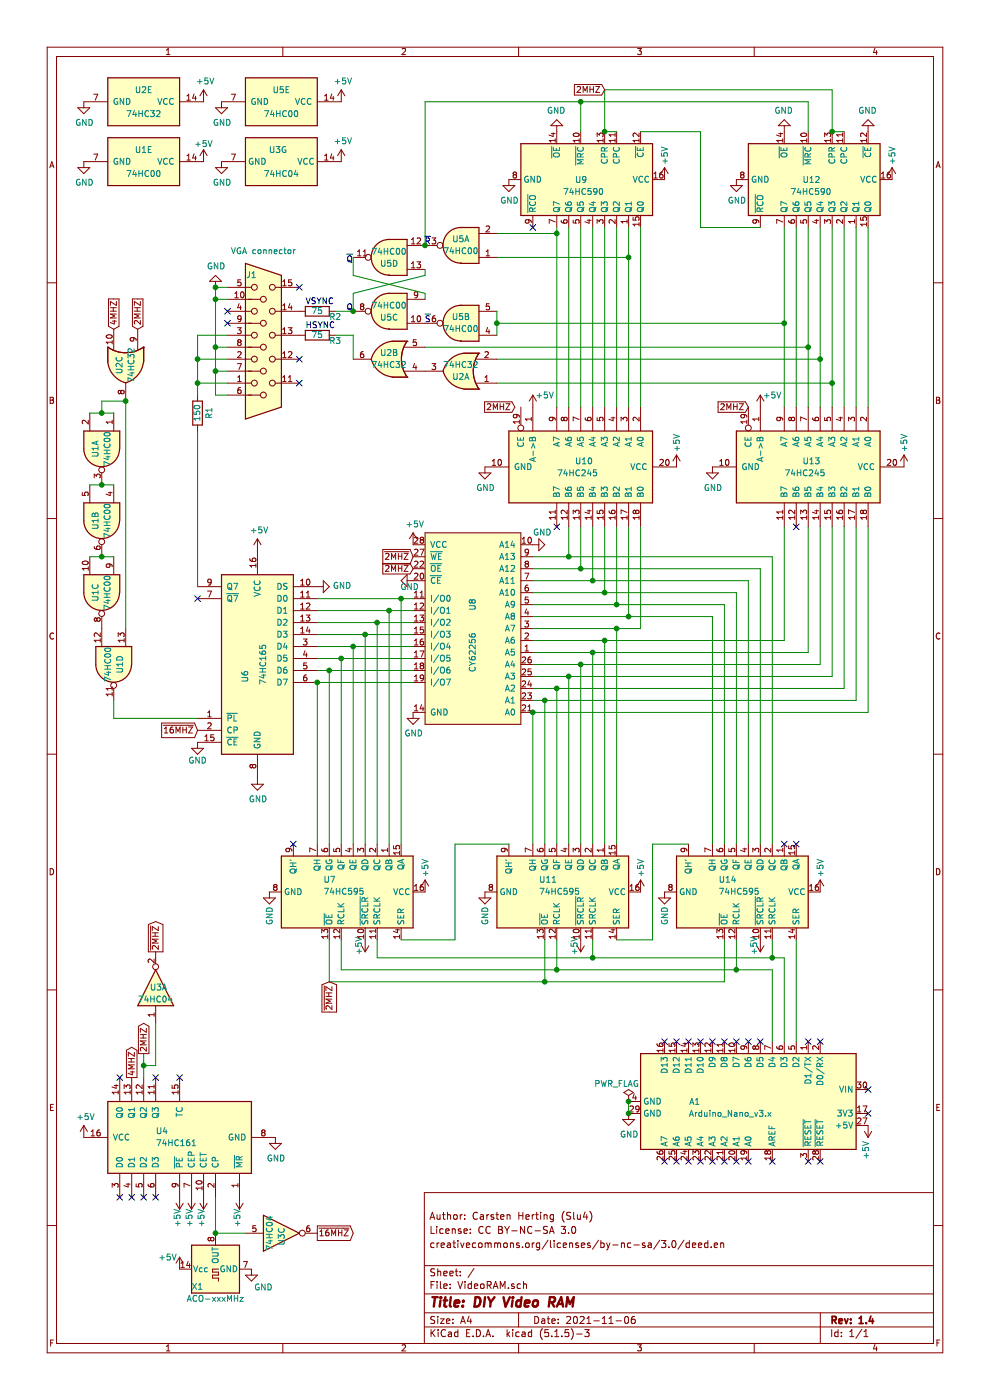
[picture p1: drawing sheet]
EESchema Schematic File Version 4
EELAYER 30 0
EELAYER END
$Descr A4 8268 11693 portrait
encoding utf-8
Sheet 1 1
Title "DIY Video RAM"
Date "2021-11-06"
Rev "1.4"
Comp ""
Comment1 "creativecommons.org/licenses/by-nc-sa/3.0/deed.en"
Comment2 "License: CC BY-NC-SA 3.0"
Comment3 "Author: Carsten Herting (Slu4)"
Comment4 ""
$EndDescr
$Comp
L power:GND #PWR032
U 1 1
P 4450 4550
F 0 "#PWR032" H 4450 4300 50  0001 C CNN
F 1 "GND" V 4550 4550 50  0000 R CNN
F 2 "" H 4450 4550 50  0001 C CNN
F 3 "" H 4450 4550 50  0001 C CNN
	1    4450 4550
	0    -1   -1   0   
$EndComp
$Comp
L power:GND #PWR025
U 1 1
P 3450 4850
F 0 "#PWR025" H 3450 4600 50  0001 C CNN
F 1 "GND" V 3500 4900 50  0000 R CNN
F 2 "" H 3450 4850 50  0001 C CNN
F 3 "" H 3450 4850 50  0001 C CNN
	1    3450 4850
	0    1    1    0   
$EndComp
$Comp
L 74xx:74HC595 U?
U 1 1
P 4750 7450
AR Path="/5F8CED2C/5F9261E2" Ref="U?"  Part="1" 
AR Path="/5F9261E2" Ref="U11"  Part="1" 
F 0 "U11" V 4850 7200 50  0000 L CNN
F 1 "74HC595" V 4750 7200 50  0000 L CNN
F 2 "" H 4750 7450 50  0001 C CNN
F 3 "http://www.ti.com/lit/ds/symlink/sn74hc595.pdf" H 4750 7450 50  0001 C CNN
	1    4750 7450
	0    1    -1   0   
$EndComp
$Comp
L 74xx:74HC595 U?
U 1 1
P 2950 7450
AR Path="/5F8CED2C/5F9261E8" Ref="U?"  Part="1" 
AR Path="/5F9261E8" Ref="U7"  Part="1" 
F 0 "U7" V 3050 7200 50  0000 L CNN
F 1 "74HC595" V 2950 7200 50  0000 L CNN
F 2 "" H 2950 7450 50  0001 C CNN
F 3 "http://www.ti.com/lit/ds/symlink/sn74hc595.pdf" H 2950 7450 50  0001 C CNN
	1    2950 7450
	0    1    -1   0   
$EndComp
Wire Wire Line
	5150 7850 5450 7850
Wire Wire Line
	5450 7850 5450 7050
Wire Wire Line
	4250 7050 3800 7050
Wire Wire Line
	3800 7050 3800 7850
Wire Wire Line
	3800 7850 3350 7850
NoConn ~ 2450 7050
$Comp
L power:+5V #PWR?
U 1 1
P 3050 7850
AR Path="/5F8CED2C/5F926200" Ref="#PWR?"  Part="1" 
AR Path="/5F926200" Ref="#PWR023"  Part="1" 
F 0 "#PWR023" H 3050 7700 50  0001 C CNN
F 1 "+5V" V 3100 7900 50  0000 C CNN
F 2 "" H 3050 7850 50  0001 C CNN
F 3 "" H 3050 7850 50  0001 C CNN
	1    3050 7850
	-1   0    0    1   
$EndComp
$Comp
L power:+5V #PWR?
U 1 1
P 4850 7850
AR Path="/5F8CED2C/5F926206" Ref="#PWR?"  Part="1" 
AR Path="/5F926206" Ref="#PWR034"  Part="1" 
F 0 "#PWR034" H 4850 7700 50  0001 C CNN
F 1 "+5V" V 4900 7900 50  0000 C CNN
F 2 "" H 4850 7850 50  0001 C CNN
F 3 "" H 4850 7850 50  0001 C CNN
	1    4850 7850
	-1   0    0    1   
$EndComp
Wire Wire Line
	4950 8000 4950 7850
Wire Wire Line
	4950 8000 3150 8000
Wire Wire Line
	3150 8000 3150 7850
Connection ~ 4950 8000
Wire Wire Line
	2750 7850 2750 8200
Wire Wire Line
	6050 8200 4550 8200
Wire Wire Line
	4550 8200 4550 7850
Wire Wire Line
	4550 8200 2750 8200
Connection ~ 4550 8200
Wire Wire Line
	2850 7850 2850 8100
Wire Wire Line
	2850 8100 4650 8100
Wire Wire Line
	4650 8100 4650 7850
Wire Wire Line
	4650 8100 6150 8100
Connection ~ 4650 8100
Wire Wire Line
	3350 7050 3350 5000
Connection ~ 3350 5000
Wire Wire Line
	3350 5000 3450 5000
Wire Wire Line
	3250 5100 3250 7050
Connection ~ 3250 5100
Wire Wire Line
	3250 5100 3450 5100
Wire Wire Line
	3150 7050 3150 5200
Connection ~ 3150 5200
Wire Wire Line
	3150 5200 3450 5200
Connection ~ 3050 5300
Wire Wire Line
	3050 5300 3450 5300
Connection ~ 2950 5400
Wire Wire Line
	2950 5400 3450 5400
Connection ~ 2850 5500
Wire Wire Line
	2850 5500 3450 5500
Connection ~ 2750 5600
Wire Wire Line
	2750 5600 3450 5600
Wire Wire Line
	2650 5700 3450 5700
Wire Wire Line
	5450 7050 5750 7050
Wire Wire Line
	6050 7850 6050 8200
$Comp
L power:+5V #PWR?
U 1 1
P 6350 7850
AR Path="/5F8CED2C/5F92620C" Ref="#PWR?"  Part="1" 
AR Path="/5F92620C" Ref="#PWR044"  Part="1" 
F 0 "#PWR044" H 6350 7700 50  0001 C CNN
F 1 "+5V" V 6400 7900 50  0000 C CNN
F 2 "" H 6350 7850 50  0001 C CNN
F 3 "" H 6350 7850 50  0001 C CNN
	1    6350 7850
	-1   0    0    1   
$EndComp
$Comp
L 74xx:74HC595 U?
U 1 1
P 6250 7450
AR Path="/5F8CED2C/5F9261CD" Ref="U?"  Part="1" 
AR Path="/5F9261CD" Ref="U14"  Part="1" 
F 0 "U14" V 6350 7200 50  0000 L CNN
F 1 "74HC595" V 6250 7200 50  0000 L CNN
F 2 "" H 6250 7450 50  0001 C CNN
F 3 "http://www.ti.com/lit/ds/symlink/sn74hc595.pdf" H 6250 7450 50  0001 C CNN
	1    6250 7450
	0    1    -1   0   
$EndComp
Text GLabel 2650 10300 2    50   Output ~ 0
~16MHZ
Text GLabel 2750 8200 3    50   Input ~ 0
~2MHZ
Text GLabel 3450 4750 0    50   Input ~ 0
2MHZ
NoConn ~ 5550 9700
NoConn ~ 5650 9700
NoConn ~ 5750 9700
NoConn ~ 5850 9700
NoConn ~ 5950 9700
NoConn ~ 6050 9700
NoConn ~ 6150 9700
NoConn ~ 6250 9700
NoConn ~ 6450 9700
NoConn ~ 6750 9700
NoConn ~ 6850 9700
NoConn ~ 6750 8700
NoConn ~ 6850 8700
NoConn ~ 6150 8700
NoConn ~ 6250 8700
NoConn ~ 6350 8700
NoConn ~ 5950 8700
NoConn ~ 5850 8700
NoConn ~ 5750 8700
NoConn ~ 5650 8700
NoConn ~ 5550 8700
NoConn ~ 7250 9300
NoConn ~ 7250 9100
Wire Wire Line
	5250 9300 5250 9200
$Comp
L power:GND #PWR035
U 1 1
P 5250 9300
F 0 "#PWR035" H 5250 9050 50  0001 C CNN
F 1 "GND" H 5255 9127 50  0000 C CNN
F 2 "" H 5250 9300 50  0001 C CNN
F 3 "" H 5250 9300 50  0001 C CNN
	1    5250 9300
	1    0    0    -1  
$EndComp
$Comp
L power:+5V #PWR049
U 1 1
P 7250 9400
F 0 "#PWR049" H 7250 9250 50  0001 C CNN
F 1 "+5V" V 7265 9528 50  0000 L CNN
F 2 "" H 7250 9400 50  0001 C CNN
F 3 "" H 7250 9400 50  0001 C CNN
	1    7250 9400
	-1   0    0    1   
$EndComp
$Comp
L power:GND #PWR029
U 1 1
P 4050 7450
F 0 "#PWR029" H 4050 7200 50  0001 C CNN
F 1 "GND" V 4050 7250 50  0000 C CNN
F 2 "" H 4050 7450 50  0001 C CNN
F 3 "" H 4050 7450 50  0001 C CNN
	1    4050 7450
	1    0    0    -1  
$EndComp
$Comp
L power:GND #PWR019
U 1 1
P 2250 7450
F 0 "#PWR019" H 2250 7200 50  0001 C CNN
F 1 "GND" V 2250 7250 50  0000 C CNN
F 2 "" H 2250 7450 50  0001 C CNN
F 3 "" H 2250 7450 50  0001 C CNN
	1    2250 7450
	1    0    0    -1  
$EndComp
$Comp
L power:GND #PWR041
U 1 1
P 5550 7450
F 0 "#PWR041" H 5550 7200 50  0001 C CNN
F 1 "GND" V 5550 7250 50  0000 C CNN
F 2 "" H 5550 7450 50  0001 C CNN
F 3 "" H 5550 7450 50  0001 C CNN
	1    5550 7450
	1    0    0    -1  
$EndComp
$Comp
L power:GND #PWR026
U 1 1
P 3450 5950
F 0 "#PWR026" H 3450 5700 50  0001 C CNN
F 1 "GND" H 3455 5777 50  0000 C CNN
F 2 "" H 3450 5950 50  0001 C CNN
F 3 "" H 3450 5950 50  0001 C CNN
	1    3450 5950
	1    0    0    -1  
$EndComp
$Comp
L power:+5V #PWR047
U 1 1
P 6850 7450
F 0 "#PWR047" H 6850 7300 50  0001 C CNN
F 1 "+5V" V 6850 7650 50  0000 C CNN
F 2 "" H 6850 7450 50  0001 C CNN
F 3 "" H 6850 7450 50  0001 C CNN
	1    6850 7450
	1    0    0    -1  
$EndComp
$Comp
L power:+5V #PWR036
U 1 1
P 5350 7450
F 0 "#PWR036" H 5350 7300 50  0001 C CNN
F 1 "+5V" V 5350 7650 50  0000 C CNN
F 2 "" H 5350 7450 50  0001 C CNN
F 3 "" H 5350 7450 50  0001 C CNN
	1    5350 7450
	1    0    0    -1  
$EndComp
$Comp
L 74xx:74HC00 U?
U 5 1
P 2350 850
AR Path="/5F8CD8D4/5FA9A5EB" Ref="U?"  Part="5" 
AR Path="/5FA9A5EB" Ref="U5"  Part="5" 
F 0 "U5" V 2250 850 50  0000 C CNN
F 1 "74HC00" V 2450 850 50  0000 C CNN
F 2 "" H 2350 850 50  0001 C CNN
F 3 "http://www.ti.com/lit/gpn/sn74hc00" H 2350 850 50  0001 C CNN
	5    2350 850 
	0    1    1    0   
$EndComp
$Comp
L power:GND #PWR?
U 1 1
P 1850 850
AR Path="/5F8CD8D4/5FA9A5F1" Ref="#PWR?"  Part="1" 
AR Path="/5FA9A5F1" Ref="#PWR010"  Part="1" 
F 0 "#PWR010" H 1850 600 50  0001 C CNN
F 1 "GND" H 1855 677 50  0000 C CNN
F 2 "" H 1850 850 50  0001 C CNN
F 3 "" H 1850 850 50  0001 C CNN
	1    1850 850 
	1    0    0    -1  
$EndComp
$Comp
L power:+5V #PWR?
U 1 1
P 2850 850
AR Path="/5F8CD8D4/5FA9A5F7" Ref="#PWR?"  Part="1" 
AR Path="/5FA9A5F7" Ref="#PWR020"  Part="1" 
F 0 "#PWR020" H 2850 700 50  0001 C CNN
F 1 "+5V" H 2865 1023 50  0000 C CNN
F 2 "" H 2850 850 50  0001 C CNN
F 3 "" H 2850 850 50  0001 C CNN
	1    2850 850 
	1    0    0    -1  
$EndComp
$Comp
L power:GND #PWR?
U 1 1
P 1850 1350
AR Path="/5F8CD8D4/5FAA3963" Ref="#PWR?"  Part="1" 
AR Path="/5FAA3963" Ref="#PWR011"  Part="1" 
F 0 "#PWR011" H 1850 1100 50  0001 C CNN
F 1 "GND" H 1855 1177 50  0000 C CNN
F 2 "" H 1850 1350 50  0001 C CNN
F 3 "" H 1850 1350 50  0001 C CNN
	1    1850 1350
	1    0    0    -1  
$EndComp
$Comp
L power:+5V #PWR?
U 1 1
P 2850 1350
AR Path="/5F8CD8D4/5FAA3969" Ref="#PWR?"  Part="1" 
AR Path="/5FAA3969" Ref="#PWR021"  Part="1" 
F 0 "#PWR021" H 2850 1200 50  0001 C CNN
F 1 "+5V" H 2865 1523 50  0000 C CNN
F 2 "" H 2850 1350 50  0001 C CNN
F 3 "" H 2850 1350 50  0001 C CNN
	1    2850 1350
	1    0    0    -1  
$EndComp
$Comp
L power:+5V #PWR024
U 1 1
P 3450 4550
F 0 "#PWR024" H 3450 4400 50  0001 C CNN
F 1 "+5V" H 3465 4723 50  0000 C CNN
F 2 "" H 3450 4550 50  0001 C CNN
F 3 "" H 3450 4550 50  0001 C CNN
	1    3450 4550
	1    0    0    -1  
$EndComp
$Comp
L VideoRAM:CY62256 U8
U 1 1
P 3950 5400
F 0 "U8" V 3950 5750 50  0000 C CNN
F 1 "CY62256" V 3950 5350 50  0000 C CNN
F 2 "" H 3950 5400 50  0001 C CNN
F 3 "" H 3950 5400 50  0001 C CNN
	1    3950 5400
	-1   0    0    -1  
$EndComp
$Comp
L power:+5V #PWR027
U 1 1
P 3550 7450
F 0 "#PWR027" H 3550 7300 50  0001 C CNN
F 1 "+5V" V 3550 7650 50  0000 C CNN
F 2 "" H 3550 7450 50  0001 C CNN
F 3 "" H 3550 7450 50  0001 C CNN
	1    3550 7450
	1    0    0    -1  
$EndComp
Text GLabel 3450 4650 0    50   Input ~ 0
~2MHZ
Text Notes 3600 2700 2    50   ~ 0
~S
Text Notes 3600 2050 2    50   ~ 0
~R
Text Notes 2950 2600 2    50   ~ 0
Q
$Comp
L 74xx:74HC00 U?
U 2 1
P 3850 2700
AR Path="/5F8CD850/5FB915BD" Ref="U?"  Part="2" 
AR Path="/5FB915BD" Ref="U5"  Part="2" 
F 0 "U5" H 3850 2650 50  0000 C CNN
F 1 "74HC00" H 3850 2750 50  0000 C CNN
F 2 "" H 3850 2700 50  0001 C CNN
F 3 "http://www.ti.com/lit/gpn/sn74hc00" H 3850 2700 50  0001 C CNN
	2    3850 2700
	-1   0    0    1   
$EndComp
$Comp
L 74xx:74HC00 U?
U 1 1
P 3850 2050
AR Path="/5F8CD850/5FB915C3" Ref="U?"  Part="1" 
AR Path="/5FB915C3" Ref="U5"  Part="1" 
F 0 "U5" H 3850 2000 50  0000 C CNN
F 1 "74HC00" H 3850 2100 50  0000 C CNN
F 2 "" H 3850 2050 50  0001 C CNN
F 3 "http://www.ti.com/lit/gpn/sn74hc00" H 3850 2050 50  0001 C CNN
	1    3850 2050
	-1   0    0    1   
$EndComp
$Comp
L 74xx:74HC00 U?
U 5 1
P 1200 1350
AR Path="/5F8CD8D4/5FB915C9" Ref="U?"  Part="5" 
AR Path="/5F8CD850/5FB915C9" Ref="U?"  Part="5" 
AR Path="/5FB915C9" Ref="U1"  Part="5" 
F 0 "U1" V 1100 1350 50  0000 C CNN
F 1 "74HC00" V 1300 1350 50  0000 C CNN
F 2 "" H 1200 1350 50  0001 C CNN
F 3 "http://www.ti.com/lit/gpn/sn74hc00" H 1200 1350 50  0001 C CNN
	5    1200 1350
	0    1    1    0   
$EndComp
$Comp
L power:GND #PWR?
U 1 1
P 700 1350
AR Path="/5F8CD8D4/5FB915CF" Ref="#PWR?"  Part="1" 
AR Path="/5F8CD850/5FB915CF" Ref="#PWR?"  Part="1" 
AR Path="/5FB915CF" Ref="#PWR02"  Part="1" 
F 0 "#PWR02" H 700 1100 50  0001 C CNN
F 1 "GND" H 705 1177 50  0000 C CNN
F 2 "" H 700 1350 50  0001 C CNN
F 3 "" H 700 1350 50  0001 C CNN
	1    700  1350
	1    0    0    -1  
$EndComp
$Comp
L power:+5V #PWR?
U 1 1
P 1700 1350
AR Path="/5F8CD8D4/5FB915D5" Ref="#PWR?"  Part="1" 
AR Path="/5F8CD850/5FB915D5" Ref="#PWR?"  Part="1" 
AR Path="/5FB915D5" Ref="#PWR08"  Part="1" 
F 0 "#PWR08" H 1700 1200 50  0001 C CNN
F 1 "+5V" H 1700 1500 50  0000 C CNN
F 2 "" H 1700 1350 50  0001 C CNN
F 3 "" H 1700 1350 50  0001 C CNN
	1    1700 1350
	1    0    0    -1  
$EndComp
$Comp
L 74xx:74HC00 U?
U 4 1
P 3250 2150
AR Path="/5F8CD850/5FB915E3" Ref="U?"  Part="4" 
AR Path="/5FB915E3" Ref="U5"  Part="4" 
F 0 "U5" H 3250 2100 50  0000 C CNN
F 1 "74HC00" H 3250 2200 50  0000 C CNN
F 2 "" H 3250 2150 50  0001 C CNN
F 3 "http://www.ti.com/lit/gpn/sn74hc00" H 3250 2150 50  0001 C CNN
	4    3250 2150
	-1   0    0    -1  
$EndComp
$Comp
L 74xx:74HC00 U?
U 3 1
P 3250 2600
AR Path="/5F8CD850/5FB915EE" Ref="U?"  Part="3" 
AR Path="/5FB915EE" Ref="U5"  Part="3" 
F 0 "U5" H 3250 2550 50  0000 C CNN
F 1 "74HC00" H 3250 2650 50  0000 C CNN
F 2 "" H 3250 2600 50  0001 C CNN
F 3 "http://www.ti.com/lit/gpn/sn74hc00" H 3250 2600 50  0001 C CNN
	3    3250 2600
	-1   0    0    -1  
$EndComp
$Comp
L VideoRAM-rescue:74HC32-8-Bit_CPU_32k U?
U 1 1
P 3850 3100
AR Path="/5F8CD850/5FB915F4" Ref="U?"  Part="1" 
AR Path="/5FB915F4" Ref="U2"  Part="1" 
F 0 "U2" H 3850 3150 50  0000 C CNN
F 1 "74HC32" H 3850 3050 50  0000 C CNN
F 2 "" H 3850 3100 50  0001 C CNN
F 3 "http://www.ti.com/lit/gpn/sn74LS32" H 3850 3100 50  0001 C CNN
	1    3850 3100
	-1   0    0    1   
$EndComp
$Comp
L VideoRAM-rescue:74HC32-8-Bit_CPU_32k U?
U 2 1
P 3250 3000
AR Path="/5F8CD850/5FB915FA" Ref="U?"  Part="2" 
AR Path="/5FB915FA" Ref="U2"  Part="2" 
F 0 "U2" H 3250 2950 50  0000 C CNN
F 1 "74HC32" H 3250 3050 50  0000 C CNN
F 2 "" H 3250 3000 50  0001 C CNN
F 3 "http://www.ti.com/lit/gpn/sn74LS32" H 3250 3000 50  0001 C CNN
	2    3250 3000
	-1   0    0    1   
$EndComp
$Comp
L VideoRAM-rescue:74HC32-8-Bit_CPU_32k U?
U 5 1
P 1200 850
AR Path="/5F8CD850/5FB91606" Ref="U?"  Part="5" 
AR Path="/5FB91606" Ref="U2"  Part="5" 
F 0 "U2" V 1100 850 50  0000 C CNN
F 1 "74HC32" V 1300 850 50  0000 C CNN
F 2 "" H 1200 850 50  0001 C CNN
F 3 "http://www.ti.com/lit/gpn/sn74LS32" H 1200 850 50  0001 C CNN
	5    1200 850 
	0    1    1    0   
$EndComp
$Comp
L power:GND #PWR?
U 1 1
P 700 850
AR Path="/5F8CD8D4/5FB9160C" Ref="#PWR?"  Part="1" 
AR Path="/5F8CD850/5FB9160C" Ref="#PWR?"  Part="1" 
AR Path="/5FB9160C" Ref="#PWR01"  Part="1" 
F 0 "#PWR01" H 700 600 50  0001 C CNN
F 1 "GND" H 705 677 50  0000 C CNN
F 2 "" H 700 850 50  0001 C CNN
F 3 "" H 700 850 50  0001 C CNN
	1    700  850 
	1    0    0    -1  
$EndComp
$Comp
L power:+5V #PWR?
U 1 1
P 1700 850
AR Path="/5F8CD8D4/5FB91612" Ref="#PWR?"  Part="1" 
AR Path="/5F8CD850/5FB91612" Ref="#PWR?"  Part="1" 
AR Path="/5FB91612" Ref="#PWR07"  Part="1" 
F 0 "#PWR07" H 1700 700 50  0001 C CNN
F 1 "+5V" H 1715 1023 50  0000 C CNN
F 2 "" H 1700 850 50  0001 C CNN
F 3 "" H 1700 850 50  0001 C CNN
	1    1700 850 
	1    0    0    -1  
$EndComp
$Comp
L 74xx:74HC590 U?
U 1 1
P 4850 1500
AR Path="/5F8CD850/5FB91618" Ref="U?"  Part="1" 
AR Path="/5FB91618" Ref="U9"  Part="1" 
F 0 "U9" V 4850 1450 50  0000 L CNN
F 1 "74HC590" V 4950 1350 50  0000 L CNN
F 2 "" H 4850 1550 50  0001 C CNN
F 3 "https://assets.nexperia.com/documents/data-sheet/74HC590.pdf" H 4850 1550 50  0001 C CNN
	1    4850 1500
	0    1    1    0   
$EndComp
$Comp
L 74xx:74HC590 U?
U 1 1
P 6750 1500
AR Path="/5F8CD850/5FB9161E" Ref="U?"  Part="1" 
AR Path="/5FB9161E" Ref="U12"  Part="1" 
F 0 "U12" V 6750 1450 50  0000 L CNN
F 1 "74HC590" V 6850 1350 50  0000 L CNN
F 2 "" H 6750 1550 50  0001 C CNN
F 3 "https://assets.nexperia.com/documents/data-sheet/74HC590.pdf" H 6750 1550 50  0001 C CNN
	1    6750 1500
	0    1    1    0   
$EndComp
$Comp
L power:+5V #PWR?
U 1 1
P 7450 1500
AR Path="/5F8CD8D4/5FB9162A" Ref="#PWR?"  Part="1" 
AR Path="/5F8CD850/5FB9162A" Ref="#PWR?"  Part="1" 
AR Path="/5FB9162A" Ref="#PWR046"  Part="1" 
F 0 "#PWR046" H 7450 1350 50  0001 C CNN
F 1 "+5V" V 7450 1700 50  0000 C CNN
F 2 "" H 7450 1500 50  0001 C CNN
F 3 "" H 7450 1500 50  0001 C CNN
	1    7450 1500
	1    0    0    -1  
$EndComp
$Comp
L power:+5V #PWR?
U 1 1
P 5550 1500
AR Path="/5F8CD8D4/5FB91630" Ref="#PWR?"  Part="1" 
AR Path="/5F8CD850/5FB91630" Ref="#PWR?"  Part="1" 
AR Path="/5FB91630" Ref="#PWR037"  Part="1" 
F 0 "#PWR037" H 5550 1350 50  0001 C CNN
F 1 "+5V" V 5550 1700 50  0000 C CNN
F 2 "" H 5550 1500 50  0001 C CNN
F 3 "" H 5550 1500 50  0001 C CNN
	1    5550 1500
	1    0    0    -1  
$EndComp
$Comp
L power:GND #PWR?
U 1 1
P 4250 1500
AR Path="/5F8CD850/5FB91636" Ref="#PWR?"  Part="1" 
AR Path="/5FB91636" Ref="#PWR030"  Part="1" 
F 0 "#PWR030" H 4250 1250 50  0001 C CNN
F 1 "GND" H 4255 1327 50  0000 C CNN
F 2 "" H 4250 1500 50  0001 C CNN
F 3 "" H 4250 1500 50  0001 C CNN
	1    4250 1500
	1    0    0    -1  
$EndComp
$Comp
L power:GND #PWR?
U 1 1
P 6150 1500
AR Path="/5F8CD850/5FB9163C" Ref="#PWR?"  Part="1" 
AR Path="/5FB9163C" Ref="#PWR040"  Part="1" 
F 0 "#PWR040" H 6150 1250 50  0001 C CNN
F 1 "GND" H 6155 1327 50  0000 C CNN
F 2 "" H 6150 1500 50  0001 C CNN
F 3 "" H 6150 1500 50  0001 C CNN
	1    6150 1500
	1    0    0    -1  
$EndComp
Wire Wire Line
	5050 1100 5150 1100
Wire Wire Line
	6950 1100 7050 1100
Wire Wire Line
	6350 1900 5850 1900
Wire Wire Line
	5850 1900 5850 1100
NoConn ~ 4450 1900
Wire Wire Line
	5250 1900 5250 2150
Wire Wire Line
	4850 1100 4850 850 
Wire Wire Line
	6750 1100 6750 850 
Wire Wire Line
	4650 1900 4650 1950
Wire Wire Line
	4650 1950 4150 1950
Wire Wire Line
	4150 2150 5250 2150
Wire Wire Line
	5350 1100 5850 1100
Wire Wire Line
	6750 850  4850 850 
Wire Wire Line
	3550 850  4850 850 
Wire Wire Line
	4750 1900 4750 3400
Wire Wire Line
	4850 1900 4850 3400
Wire Wire Line
	4950 1900 4950 3400
Wire Wire Line
	5050 1900 5050 3400
Wire Wire Line
	5150 1900 5150 3400
Wire Wire Line
	5350 1900 5350 3400
Wire Wire Line
	6950 1100 6950 750 
Connection ~ 6950 1100
Wire Wire Line
	5050 1100 5050 750 
Connection ~ 5050 1100
Wire Wire Line
	6550 1900 6550 2700
Wire Wire Line
	4150 2700 6550 2700
Wire Wire Line
	6850 3000 4150 3000
Wire Wire Line
	6750 1900 6750 2900
Wire Wire Line
	6850 1900 6850 3000
Text Notes 2550 2750 0    50   ~ 0
HSYNC
Text Notes 2550 2550 0    50   ~ 0
VSYNC
Connection ~ 1800 2400
$Comp
L power:GND #PWR014
U 1 1
P 1800 2400
F 0 "#PWR014" H 1800 2150 50  0001 C CNN
F 1 "GND" H 1805 2227 50  0000 C CNN
F 2 "" H 1800 2400 50  0001 C CNN
F 3 "" H 1800 2400 50  0001 C CNN
	1    1800 2400
	1    0    0    1   
$EndComp
NoConn ~ 1900 2700
NoConn ~ 1900 2600
NoConn ~ 2500 2400
NoConn ~ 2500 3000
NoConn ~ 2500 3200
Connection ~ 1800 2500
Wire Wire Line
	1800 2400 1900 2400
Wire Wire Line
	1800 2500 1800 2400
Connection ~ 1800 2900
Wire Wire Line
	1800 2500 1900 2500
Wire Wire Line
	1800 2900 1800 2500
$Comp
L Device:R R3
U 1 1
P 2650 2800
F 0 "R3" V 2600 2650 50  0000 C CNN
F 1 "75" V 2650 2800 50  0000 C CNN
F 2 "" H 2650 2800 50  0001 C CNN
F 3 "~" H 2650 2800 50  0001 C CNN
	1    2650 2800
	0    -1   -1   0   
$EndComp
$Comp
L Device:R R2
U 1 1
P 2650 2600
F 0 "R2" V 2600 2450 50  0000 C CNN
F 1 "75" V 2650 2600 50  0000 C CNN
F 2 "" H 2650 2600 50  0001 C CNN
F 3 "~" H 2650 2600 50  0001 C CNN
	1    2650 2600
	0    -1   -1   0   
$EndComp
Connection ~ 1800 3100
Wire Wire Line
	1800 2900 1900 2900
Wire Wire Line
	1800 3100 1800 2900
Wire Wire Line
	1800 3100 1900 3100
Wire Wire Line
	1800 3300 1800 3100
Wire Wire Line
	1900 3300 1800 3300
$Comp
L Connector:DB15_Female_HighDensity J1
U 1 1
P 2200 2800
F 0 "J1" H 2100 2300 50  0000 C CNN
F 1 "VGA connector" H 2200 2100 50  0000 C CNN
F 2 "" H 1250 3200 50  0001 C CNN
F 3 " ~" H 1250 3200 50  0001 C CNN
	1    2200 2800
	1    0    0    1   
$EndComp
Wire Wire Line
	2800 2600 2950 2600
$Comp
L power:+5V #PWR03
U 1 1
P 700 9500
F 0 "#PWR03" H 700 9350 50  0001 C CNN
F 1 "+5V" H 715 9673 50  0000 C CNN
F 2 "" H 700 9500 50  0001 C CNN
F 3 "" H 700 9500 50  0001 C CNN
	1    700  9500
	1    0    0    -1  
$EndComp
$Comp
L power:GND #PWR016
U 1 1
P 2300 9500
F 0 "#PWR016" H 2300 9250 50  0001 C CNN
F 1 "GND" H 2305 9327 50  0000 C CNN
F 2 "" H 2300 9500 50  0001 C CNN
F 3 "" H 2300 9500 50  0001 C CNN
	1    2300 9500
	1    0    0    -1  
$EndComp
Text GLabel 1200 8800 1    50   Output ~ 0
2MHZ
Text GLabel 1100 9000 1    50   Output ~ 0
4MHZ
$Comp
L VideoRAM:74HC161 U4
U 1 1
P 1500 9500
F 0 "U4" V 1550 9700 50  0000 R CNN
F 1 "74HC161" V 1450 9700 50  0000 R CNN
F 2 "" H 1500 9500 50  0001 C CNN
F 3 "http://www.ti.com/lit/gpn/sn74LS161" H 1500 9500 50  0001 C CNN
	1    1500 9500
	0    -1   -1   0   
$EndComp
NoConn ~ 1000 9000
NoConn ~ 1300 9000
$Comp
L power:+5V #PWR09
U 1 1
P 1700 10000
F 0 "#PWR09" H 1700 9850 50  0001 C CNN
F 1 "+5V" V 1715 10173 50  0000 C CNN
F 2 "" H 1700 10000 50  0001 C CNN
F 3 "" H 1700 10000 50  0001 C CNN
	1    1700 10000
	-1   0    0    1   
$EndComp
$Comp
L power:+5V #PWR06
U 1 1
P 1600 10000
F 0 "#PWR06" H 1600 9850 50  0001 C CNN
F 1 "+5V" V 1615 10173 50  0000 C CNN
F 2 "" H 1600 10000 50  0001 C CNN
F 3 "" H 1600 10000 50  0001 C CNN
	1    1600 10000
	-1   0    0    1   
$EndComp
$Comp
L power:+5V #PWR04
U 1 1
P 1500 10000
F 0 "#PWR04" H 1500 9850 50  0001 C CNN
F 1 "+5V" V 1515 10173 50  0000 C CNN
F 2 "" H 1500 10000 50  0001 C CNN
F 3 "" H 1500 10000 50  0001 C CNN
	1    1500 10000
	-1   0    0    1   
$EndComp
$Comp
L power:+5V #PWR013
U 1 1
P 2000 10000
F 0 "#PWR013" H 2000 9850 50  0001 C CNN
F 1 "+5V" V 2015 10173 50  0000 C CNN
F 2 "" H 2000 10000 50  0001 C CNN
F 3 "" H 2000 10000 50  0001 C CNN
	1    2000 10000
	-1   0    0    1   
$EndComp
NoConn ~ 1500 9000
NoConn ~ 1000 10000
NoConn ~ 1100 10000
NoConn ~ 1200 10000
NoConn ~ 1300 10000
Wire Wire Line
	6550 8000 6450 8000
Wire Wire Line
	6550 8700 6550 8000
Wire Wire Line
	3050 5300 3050 7050
Wire Wire Line
	2950 5400 2950 7050
Wire Wire Line
	2850 5500 2850 7050
Wire Wire Line
	2750 5600 2750 7050
Wire Wire Line
	2650 5700 2650 7050
Connection ~ 5250 2150
Connection ~ 6550 2700
Connection ~ 6850 3000
Wire Wire Line
	5250 2150 5250 3400
Wire Wire Line
	3550 2050 3550 850 
Connection ~ 3550 2050
Connection ~ 5250 9300
$Comp
L MCU_Module:Arduino_Nano_v3.x A?
U 1 1
P 6250 9200
AR Path="/5F8CED2C/5F9261C7" Ref="A?"  Part="1" 
AR Path="/5F9261C7" Ref="A1"  Part="1" 
F 0 "A1" V 6250 8800 50  0000 R CNN
F 1 "Arduino_Nano_v3.x" V 6350 9400 50  0000 R CNN
F 2 "Module:Arduino_Nano" H 6250 9200 50  0001 C CIN
F 3 "http://www.mouser.com/pdfdocs/Gravitech_Arduino_Nano3_0.pdf" H 6250 9200 50  0001 C CNN
	1    6250 9200
	0    1    1    0   
$EndComp
Connection ~ 5250 9200
$Comp
L power:PWR_FLAG #FLG01
U 1 1
P 5250 9200
F 0 "#FLG01" H 5250 9275 50  0001 C CNN
F 1 "PWR_FLAG" H 5150 9350 50  0000 C CNN
F 2 "" H 5250 9200 50  0001 C CNN
F 3 "~" H 5250 9200 50  0001 C CNN
	1    5250 9200
	1    0    0    -1  
$EndComp
Connection ~ 6950 3200
Wire Wire Line
	6950 1900 6950 3200
Wire Wire Line
	6750 2900 3550 2900
Connection ~ 6750 2900
Wire Wire Line
	4150 3200 6950 3200
$Comp
L power:GND #PWR?
U 1 1
P 7250 1100
AR Path="/5F8CD850/5F9DE643" Ref="#PWR?"  Part="1" 
AR Path="/5F9DE643" Ref="#PWR045"  Part="1" 
F 0 "#PWR045" H 7250 850 50  0001 C CNN
F 1 "GND" H 7255 927 50  0000 C CNN
F 2 "" H 7250 1100 50  0001 C CNN
F 3 "" H 7250 1100 50  0001 C CNN
	1    7250 1100
	-1   0    0    1   
$EndComp
Wire Wire Line
	5050 750  6950 750 
Text GLabel 1300 7950 1    50   Output ~ 0
~2MHZ
Text GLabel 1150 2750 1    50   Input ~ 0
2MHZ
Text GLabel 950  2750 1    50   Input ~ 0
4MHZ
$Comp
L power:GND #PWR?
U 1 1
P 6550 1100
AR Path="/5F8CD850/5FA5D831" Ref="#PWR?"  Part="1" 
AR Path="/5FA5D831" Ref="#PWR043"  Part="1" 
F 0 "#PWR043" H 6550 850 50  0001 C CNN
F 1 "GND" H 6555 927 50  0000 C CNN
F 2 "" H 6550 1100 50  0001 C CNN
F 3 "" H 6550 1100 50  0001 C CNN
	1    6550 1100
	-1   0    0    1   
$EndComp
$Comp
L power:GND #PWR?
U 1 1
P 4650 1100
AR Path="/5F8CD850/5FA5DB19" Ref="#PWR?"  Part="1" 
AR Path="/5FA5DB19" Ref="#PWR033"  Part="1" 
F 0 "#PWR033" H 4650 850 50  0001 C CNN
F 1 "GND" H 4655 927 50  0000 C CNN
F 2 "" H 4650 1100 50  0001 C CNN
F 3 "" H 4650 1100 50  0001 C CNN
	1    4650 1100
	-1   0    0    1   
$EndComp
Connection ~ 2950 2600
$Comp
L power:+5V #PWR?
U 1 1
P 5650 3900
AR Path="/5F8CD8D4/5FB60157" Ref="#PWR?"  Part="1" 
AR Path="/5F8CD850/5FB60157" Ref="#PWR?"  Part="1" 
AR Path="/5FB60157" Ref="#PWR038"  Part="1" 
F 0 "#PWR038" H 5650 3750 50  0001 C CNN
F 1 "+5V" V 5650 4100 50  0000 C CNN
F 2 "" H 5650 3900 50  0001 C CNN
F 3 "" H 5650 3900 50  0001 C CNN
	1    5650 3900
	1    0    0    -1  
$EndComp
$Comp
L power:GND #PWR?
U 1 1
P 4050 3900
AR Path="/5F8CD850/5FB60161" Ref="#PWR?"  Part="1" 
AR Path="/5FB60161" Ref="#PWR028"  Part="1" 
F 0 "#PWR028" H 4050 3650 50  0001 C CNN
F 1 "GND" H 4055 3727 50  0000 C CNN
F 2 "" H 4050 3900 50  0001 C CNN
F 3 "" H 4050 3900 50  0001 C CNN
	1    4050 3900
	1    0    0    -1  
$EndComp
$Comp
L VideoRAM-rescue:74HC245-8-Bit_CPU_32k U10
U 1 1
P 4850 3900
F 0 "U10" V 4800 3850 50  0000 L CNN
F 1 "74HC245" V 4900 3700 50  0000 L CNN
F 2 "" H 4850 3900 50  0001 C CNN
F 3 "http://www.ti.com/lit/gpn/sn74HC245" H 4850 3900 50  0001 C CNN
	1    4850 3900
	0    1    1    0   
$EndComp
$Comp
L power:+5V #PWR?
U 1 1
P 4450 3400
AR Path="/5F8CD8D4/5FB60175" Ref="#PWR?"  Part="1" 
AR Path="/5F8CD850/5FB60175" Ref="#PWR?"  Part="1" 
AR Path="/5FB60175" Ref="#PWR031"  Part="1" 
F 0 "#PWR031" H 4450 3250 50  0001 C CNN
F 1 "+5V" H 4550 3500 50  0000 C CNN
F 2 "" H 4450 3400 50  0001 C CNN
F 3 "" H 4450 3400 50  0001 C CNN
	1    4450 3400
	1    0    0    -1  
$EndComp
Wire Wire Line
	4750 4400 4750 4650
Wire Wire Line
	4850 4400 4850 4750
Wire Wire Line
	4950 4400 4950 4850
Wire Wire Line
	5050 4400 5050 4950
Wire Wire Line
	5150 4400 5150 5050
Wire Wire Line
	5250 4400 5250 5150
Wire Wire Line
	5350 4400 5350 5250
Wire Wire Line
	6550 2700 6550 3400
Wire Wire Line
	6750 2900 6750 3400
Wire Wire Line
	6850 3000 6850 3400
Wire Wire Line
	6950 3200 6950 3400
Wire Wire Line
	7050 1900 7050 3400
Wire Wire Line
	7150 1900 7150 3400
$Comp
L power:+5V #PWR?
U 1 1
P 7550 3900
AR Path="/5F8CD8D4/5FA6270A" Ref="#PWR?"  Part="1" 
AR Path="/5F8CD850/5FA6270A" Ref="#PWR?"  Part="1" 
AR Path="/5FA6270A" Ref="#PWR048"  Part="1" 
F 0 "#PWR048" H 7550 3750 50  0001 C CNN
F 1 "+5V" V 7550 4100 50  0000 C CNN
F 2 "" H 7550 3900 50  0001 C CNN
F 3 "" H 7550 3900 50  0001 C CNN
	1    7550 3900
	1    0    0    -1  
$EndComp
Wire Wire Line
	7250 1900 7250 3400
Wire Wire Line
	7050 4400 7050 5750
Wire Wire Line
	6950 4400 6950 5650
Wire Wire Line
	6850 4400 6850 5550
Wire Wire Line
	6750 4400 6750 5450
Wire Wire Line
	6550 4400 6550 5350
$Comp
L power:GND #PWR?
U 1 1
P 5950 3900
AR Path="/5F8CD850/5FA62F35" Ref="#PWR?"  Part="1" 
AR Path="/5FA62F35" Ref="#PWR039"  Part="1" 
F 0 "#PWR039" H 5950 3650 50  0001 C CNN
F 1 "GND" H 5955 3727 50  0000 C CNN
F 2 "" H 5950 3900 50  0001 C CNN
F 3 "" H 5950 3900 50  0001 C CNN
	1    5950 3900
	1    0    0    -1  
$EndComp
$Comp
L power:+5V #PWR?
U 1 1
P 6350 3400
AR Path="/5F8CD8D4/5FA61EEE" Ref="#PWR?"  Part="1" 
AR Path="/5F8CD850/5FA61EEE" Ref="#PWR?"  Part="1" 
AR Path="/5FA61EEE" Ref="#PWR042"  Part="1" 
F 0 "#PWR042" H 6350 3250 50  0001 C CNN
F 1 "+5V" H 6450 3500 50  0000 C CNN
F 2 "" H 6350 3400 50  0001 C CNN
F 3 "" H 6350 3400 50  0001 C CNN
	1    6350 3400
	1    0    0    -1  
$EndComp
$Comp
L VideoRAM-rescue:74HC245-8-Bit_CPU_32k U13
U 1 1
P 6750 3900
F 0 "U13" V 6700 3850 50  0000 L CNN
F 1 "74HC245" V 6800 3700 50  0000 L CNN
F 2 "" H 6750 3900 50  0001 C CNN
F 3 "http://www.ti.com/lit/gpn/sn74HC245" H 6750 3900 50  0001 C CNN
	1    6750 3900
	0    1    1    0   
$EndComp
NoConn ~ 6650 4400
NoConn ~ 4650 4400
Wire Wire Line
	6650 1900 6650 3400
Wire Wire Line
	4650 1950 4650 3400
Connection ~ 4650 1950
$Comp
L 74xx:74HC04 U3
U 3 1
P 2350 10300
F 0 "U3" V 2350 10350 50  0000 R CNN
F 1 "74HC04" V 2250 10450 50  0000 R CNN
F 2 "" H 2350 10300 50  0001 C CNN
F 3 "https://assets.nexperia.com/documents/data-sheet/74HC_HCT04.pdf" H 2350 10300 50  0001 C CNN
	3    2350 10300
	1    0    0    -1  
$EndComp
$Comp
L 74xx:74HC04 U3
U 1 1
P 1300 8250
F 0 "U3" V 1300 8300 50  0000 R CNN
F 1 "74HC04" V 1200 8400 50  0000 R CNN
F 2 "" H 1300 8250 50  0001 C CNN
F 3 "https://assets.nexperia.com/documents/data-sheet/74HC_HCT04.pdf" H 1300 8250 50  0001 C CNN
	1    1300 8250
	0    -1   -1   0   
$EndComp
$Comp
L 74xx:74HC04 U3
U 7 1
P 2350 1350
F 0 "U3" V 2250 1400 50  0000 R CNN
F 1 "74HC04" V 2450 1500 50  0000 R CNN
F 2 "" H 2350 1350 50  0001 C CNN
F 3 "https://assets.nexperia.com/documents/data-sheet/74HC_HCT04.pdf" H 2350 1350 50  0001 C CNN
	7    2350 1350
	0    1    1    0   
$EndComp
Text GLabel 4300 3400 0    50   Input ~ 0
2MHZ
Text GLabel 6250 3400 0    50   Input ~ 0
2MHZ
NoConn ~ 6050 8700
$Comp
L Oscillator:ACO-xxxMHz X1
U 1 1
P 1800 10600
F 0 "X1" V 1650 10750 50  0000 C CNN
F 1 "ACO-xxxMHz" V 1550 10600 50  0000 C CNN
F 2 "Oscillator:Oscillator_DIP-14" H 2250 10250 50  0001 C CNN
F 3 "http://www.conwin.com/datasheets/cx/cx030.pdf" H 1700 10600 50  0001 C CNN
	1    1800 10600
	0    -1   -1   0   
$EndComp
Wire Wire Line
	1800 10300 1800 10000
Wire Wire Line
	1800 10300 2050 10300
Connection ~ 1800 10300
Wire Wire Line
	1200 8800 1200 8900
Wire Wire Line
	1200 8900 1300 8900
Wire Wire Line
	1300 8900 1300 8550
Connection ~ 1200 8900
Wire Wire Line
	1200 8900 1200 9000
$Comp
L power:GND #PWR015
U 1 1
P 2100 10600
F 0 "#PWR015" H 2100 10350 50  0001 C CNN
F 1 "GND" H 2200 10450 50  0000 C CNN
F 2 "" H 2100 10600 50  0001 C CNN
F 3 "" H 2100 10600 50  0001 C CNN
	1    2100 10600
	1    0    0    -1  
$EndComp
$Comp
L power:+5V #PWR05
U 1 1
P 1500 10600
F 0 "#PWR05" H 1500 10450 50  0001 C CNN
F 1 "+5V" H 1400 10700 50  0000 C CNN
F 2 "" H 1500 10600 50  0001 C CNN
F 3 "" H 1500 10600 50  0001 C CNN
	1    1500 10600
	1    0    0    -1  
$EndComp
Wire Wire Line
	2950 3000 2950 2800
Wire Wire Line
	2950 2800 2800 2800
Text GLabel 5050 750  0    50   Input ~ 0
2MHZ
Text Notes 2950 2200 2    50   ~ 0
~Q
Wire Wire Line
	2950 2450 2950 2600
Wire Wire Line
	2950 2300 2950 2150
Wire Wire Line
	3550 2300 3550 2250
Wire Wire Line
	3550 2450 3550 2500
Wire Wire Line
	3550 2450 2950 2300
Wire Wire Line
	2950 2450 3550 2300
Wire Wire Line
	950  6000 950  5850
$Comp
L 74xx:74HC00 U1
U 4 1
P 950 5550
F 0 "U1" H 950 5500 50  0000 C CNN
F 1 "74HC00" H 950 5600 50  0000 C CNN
F 2 "" H 950 5550 50  0001 C CNN
F 3 "http://www.ti.com/lit/gpn/sn74hc00" H 950 5550 50  0001 C CNN
	4    950  5550
	0    -1   1    0   
$EndComp
$Comp
L 74xx:74HC00 U1
U 3 1
P 850 4950
F 0 "U1" H 850 4900 50  0000 C CNN
F 1 "74HC00" H 850 5000 50  0000 C CNN
F 2 "" H 850 4950 50  0001 C CNN
F 3 "http://www.ti.com/lit/gpn/sn74hc00" H 850 4950 50  0001 C CNN
	3    850  4950
	0    1    1    0   
$EndComp
Wire Wire Line
	850  4650 750  4650
Wire Wire Line
	850  4650 950  4650
Connection ~ 850  4650
$Comp
L 74xx:74HC00 U1
U 2 1
P 850 4350
F 0 "U1" H 850 4300 50  0000 C CNN
F 1 "74HC00" H 850 4400 50  0000 C CNN
F 2 "" H 850 4350 50  0001 C CNN
F 3 "http://www.ti.com/lit/gpn/sn74hc00" H 850 4350 50  0001 C CNN
	2    850  4350
	0    1    1    0   
$EndComp
Wire Wire Line
	1050 5250 1050 3350
Wire Wire Line
	850  3350 1050 3350
Wire Wire Line
	850  3450 850  3350
Wire Wire Line
	750  3450 850  3450
Connection ~ 850  3450
Wire Wire Line
	850  3450 950  3450
Wire Wire Line
	750  4050 850  4050
Wire Wire Line
	850  4050 950  4050
Connection ~ 850  4050
$Comp
L 74xx:74HC00 U1
U 1 1
P 850 3750
F 0 "U1" H 850 3700 50  0000 C CNN
F 1 "74HC00" H 850 3800 50  0000 C CNN
F 2 "" H 850 3750 50  0001 C CNN
F 3 "http://www.ti.com/lit/gpn/sn74hc00" H 850 3750 50  0001 C CNN
	1    850  3750
	0    1    1    0   
$EndComp
$Comp
L VideoRAM-rescue:74HC32-8-Bit_CPU_32k U?
U 3 1
P 1050 3050
AR Path="/5F8CD850/5FA0A33A" Ref="U?"  Part="2" 
AR Path="/5FA0A33A" Ref="U2"  Part="3" 
F 0 "U2" H 1050 3000 50  0000 C CNN
F 1 "74HC32" H 1050 3100 50  0000 C CNN
F 2 "" H 1050 3050 50  0001 C CNN
F 3 "http://www.ti.com/lit/gpn/sn74LS32" H 1050 3050 50  0001 C CNN
	3    1050 3050
	0    1    1    0   
$EndComp
Wire Wire Line
	2650 5600 2750 5600
Wire Wire Line
	2650 5500 2850 5500
Wire Wire Line
	2650 5400 2950 5400
Wire Wire Line
	2650 5300 3050 5300
Wire Wire Line
	2650 5200 3150 5200
Wire Wire Line
	2650 5100 3250 5100
Wire Wire Line
	2650 5000 3350 5000
$Comp
L power:GND #PWR022
U 1 1
P 2650 4900
F 0 "#PWR022" H 2650 4650 50  0001 C CNN
F 1 "GND" V 2655 4772 50  0000 R CNN
F 2 "" H 2650 4900 50  0001 C CNN
F 3 "" H 2650 4900 50  0001 C CNN
	1    2650 4900
	0    -1   -1   0   
$EndComp
Wire Wire Line
	1900 2800 1650 2800
Wire Wire Line
	1900 3200 1650 3200
Connection ~ 1650 3200
Wire Wire Line
	1900 3000 1650 3000
Wire Wire Line
	1650 2800 1650 3000
Connection ~ 1650 3000
Wire Wire Line
	1650 3000 1650 3200
Wire Wire Line
	1650 3200 1650 3300
$Comp
L Device:R R1
U 1 1
P 1650 3450
F 0 "R1" V 1550 3450 50  0000 C CNN
F 1 "150" V 1650 3450 50  0000 C CNN
F 2 "" H 1650 3450 50  0001 C CNN
F 3 "~" H 1650 3450 50  0001 C CNN
	1    1650 3450
	-1   0    0    -1  
$EndComp
Wire Wire Line
	1650 3600 1650 4900
$Comp
L power:+5V #PWR017
U 1 1
P 2150 4600
F 0 "#PWR017" H 2150 4450 50  0001 C CNN
F 1 "+5V" H 2165 4773 50  0000 C CNN
F 2 "" H 2150 4600 50  0001 C CNN
F 3 "" H 2150 4600 50  0001 C CNN
	1    2150 4600
	1    0    0    -1  
$EndComp
$Comp
L power:GND #PWR018
U 1 1
P 2150 6500
F 0 "#PWR018" H 2150 6250 50  0001 C CNN
F 1 "GND" H 2155 6327 50  0000 C CNN
F 2 "" H 2150 6500 50  0001 C CNN
F 3 "" H 2150 6500 50  0001 C CNN
	1    2150 6500
	1    0    0    -1  
$EndComp
$Comp
L power:GND #PWR012
U 1 1
P 1650 6200
F 0 "#PWR012" H 1650 5950 50  0001 C CNN
F 1 "GND" H 1650 6050 50  0000 C CNN
F 2 "" H 1650 6200 50  0001 C CNN
F 3 "" H 1650 6200 50  0001 C CNN
	1    1650 6200
	1    0    0    -1  
$EndComp
Connection ~ 2650 5700
Wire Wire Line
	950  6000 1650 6000
Text GLabel 1650 6100 0    50   Input ~ 0
~16MHZ
NoConn ~ 1650 5000
$Comp
L VideoRAM:74HC165 U6
U 1 1
P 2150 5500
F 0 "U6" V 2250 5350 50  0000 C CNN
F 1 "74HC165" V 2100 5450 50  0000 C CNN
F 2 "" H 2150 5500 50  0001 C CNN
F 3 "http://www.ti.com/lit/gpn/sn74LS165" H 2150 5500 50  0001 C CNN
	1    2150 5500
	-1   0    0    -1  
$EndComp
Wire Wire Line
	7250 4400 7250 5950
Wire Wire Line
	7150 4400 7150 5850
Wire Wire Line
	4550 5850 4450 5850
Wire Wire Line
	4650 5750 4450 5750
Wire Wire Line
	4450 5650 4750 5650
Wire Wire Line
	4850 5550 4450 5550
Wire Wire Line
	4950 5450 4450 5450
Wire Wire Line
	4450 5350 5050 5350
Wire Wire Line
	5350 5250 5150 5250
Wire Wire Line
	6450 8100 6450 8700
Wire Wire Line
	6450 8000 6450 7850
Wire Wire Line
	4150 2600 4150 2700
Connection ~ 4850 850 
Connection ~ 4150 2700
Wire Wire Line
	4150 2700 4150 2800
Wire Wire Line
	6650 8700 6650 7850
Wire Wire Line
	4550 5850 7150 5850
Connection ~ 4550 5850
Wire Wire Line
	4650 5750 7050 5750
Connection ~ 4650 5750
Wire Wire Line
	4750 5650 6950 5650
Connection ~ 4750 5650
Wire Wire Line
	4850 5550 6850 5550
Connection ~ 4850 5550
Wire Wire Line
	4950 5450 6750 5450
Connection ~ 4950 5450
Wire Wire Line
	6550 5350 5050 5350
Connection ~ 5050 5350
Wire Wire Line
	5950 7050 5950 5150
Wire Wire Line
	5950 5150 5250 5150
Connection ~ 5250 5150
Wire Wire Line
	5250 5150 4450 5150
Wire Wire Line
	5150 5050 4450 5050
Wire Wire Line
	5050 4950 4450 4950
Wire Wire Line
	4950 4850 4450 4850
Wire Wire Line
	4850 4750 4450 4750
Wire Wire Line
	4750 4650 4450 4650
Wire Wire Line
	6050 7050 6050 5050
Wire Wire Line
	6050 5050 5150 5050
Connection ~ 5150 5050
Wire Wire Line
	5050 4950 6150 4950
Wire Wire Line
	6150 4950 6150 7050
Connection ~ 5050 4950
Wire Wire Line
	4950 4850 6250 4850
Wire Wire Line
	6250 4850 6250 7050
Connection ~ 4950 4850
Wire Wire Line
	6350 7050 6350 4750
Wire Wire Line
	6350 4750 4850 4750
Connection ~ 4850 4750
Wire Wire Line
	4750 4650 6450 4650
Wire Wire Line
	6450 4650 6450 7050
Connection ~ 4750 4650
NoConn ~ 6550 7050
NoConn ~ 6650 7050
Connection ~ 6450 8000
Wire Wire Line
	6450 8000 4950 8000
Wire Wire Line
	6150 7850 6150 8100
Connection ~ 6150 8100
Wire Wire Line
	6150 8100 6450 8100
Connection ~ 4450 5950
Wire Wire Line
	4450 5950 7250 5950
Wire Wire Line
	4450 5950 4450 7050
Wire Wire Line
	4550 5850 4550 7050
Wire Wire Line
	4650 5750 4650 7050
Wire Wire Line
	4750 5650 4750 7050
Wire Wire Line
	4850 5550 4850 7050
Wire Wire Line
	4950 5450 4950 7050
Wire Wire Line
	5050 5350 5050 7050
Wire Wire Line
	5150 5250 5150 7050
Connection ~ 5150 5250
Wire Wire Line
	5150 5250 4450 5250
Connection ~ 1050 3350
$EndSCHEMATC
